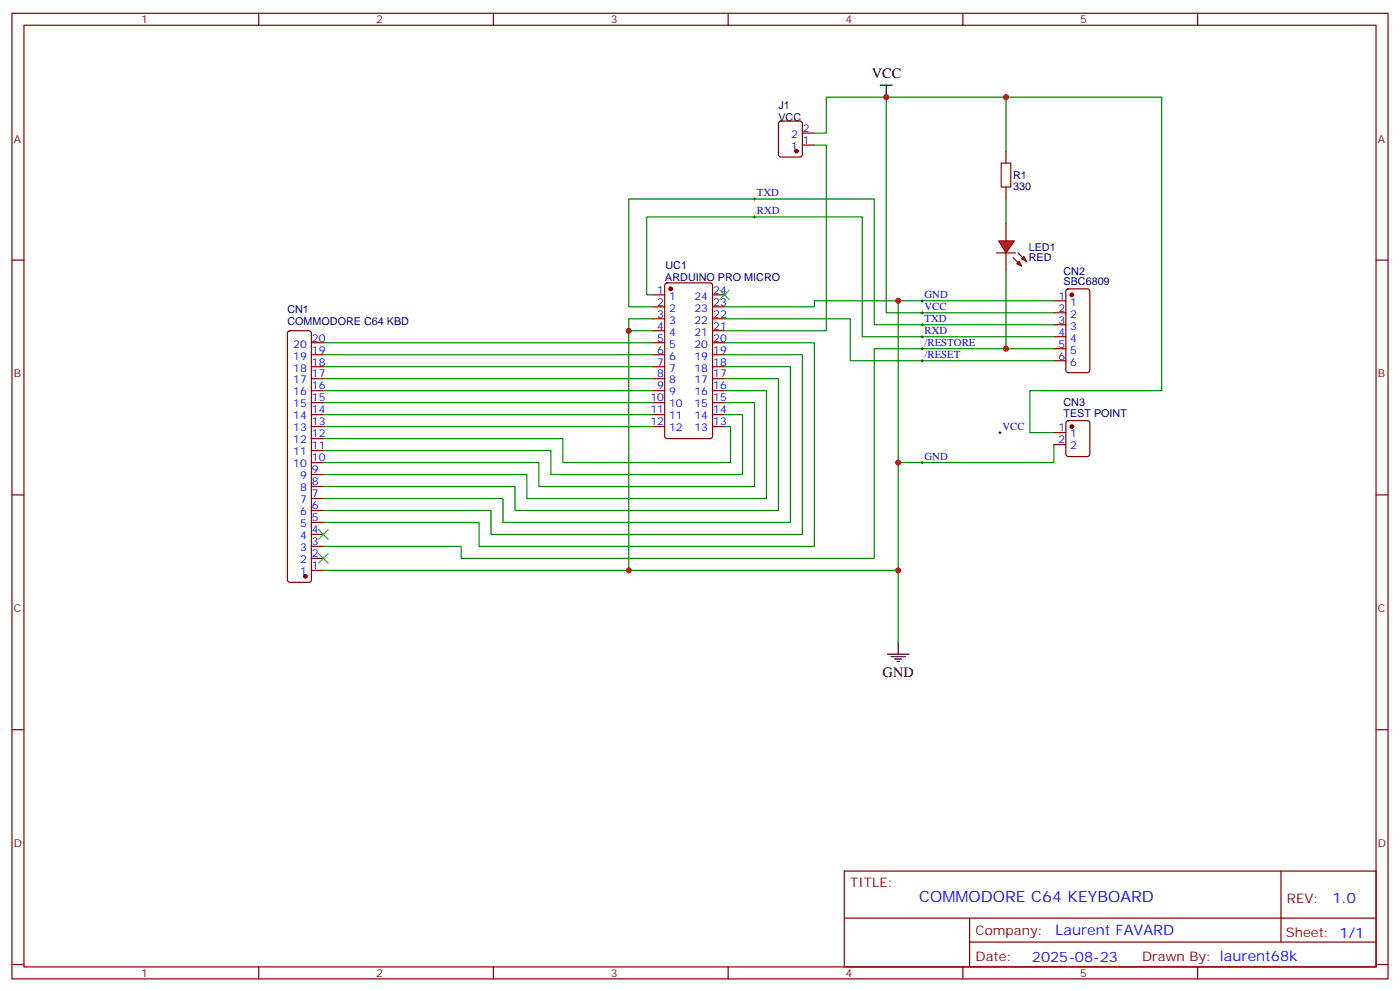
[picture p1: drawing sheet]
<svg xmlns="http://www.w3.org/2000/svg" width="412mm" height="292mm" viewBox="0 0 412 292" stroke-linecap="round" stroke-linejoin="round" font-family="sans-serif">
<g fill="none" stroke="#870000" stroke-width=".35">
<path d="M3.5 3.9h405.4v284.4h-405.4zM7.1 7.4h398.2v277.3h-398.2zM76.2 3.9v3.5M145.3 3.9v3.5M214.5 3.9v3.5M283.6 3.9v3.5M352.8 3.9v3.5M3.5 76.6h3.6M405.3 76.6h3.6M84.9 97.6l.5-.2h5.6l.5 .2 .2 .5v72.7l-.2 .5-.5 .2h-5.6l-.5-.2-.2-.5v-72.7zM192.3 86.8h3.5M192.3 90.3h3.5"/>
<path d="M192.3 93.9h3.5M192.3 97.4h3.5M196 83.5l.5-.2h12.7l.6 .4 .1 44.7-.5 .7-12.9 .1-.7-.5v-44.7zM209.9 86.8h3.5M209.9 90.3h3.5M209.9 93.9h3.5M209.9 97.4h3.5M310.4 99.2h3.6M310.4 95.6h3.6M310.4 92.1h3.6M310.4 88.6h3.6M314.2 85.3l.5-.2h5.6l.7 .4v23.5l-.4 .7h-5.9l-.7-.4v-23.5z"/>
<path d="M91.7 118.6h3.5M91.7 115h3.5M91.7 111.5h3.5M91.7 108h3.5M91.7 104.5h3.5M91.7 100.9h3.5M192.3 118.6h3.5M192.3 115h3.5M192.3 111.5h3.5M192.3 108h3.5M192.3 104.5h3.5M192.3 100.9h3.5"/>
<path d="M209.9 118.6h3.5M209.9 115h3.5M209.9 111.5h3.5M209.9 108h3.5M209.9 104.5h3.5M209.9 100.9h3.5M310.4 106.2h3.6M310.4 102.7h3.6M91.7 139.7h3.5M91.7 136.2h3.5M91.7 132.7h3.5M91.7 129.2h3.5"/>
<path d="M91.7 125.6h3.5M91.7 122.1h3.5M192.3 125.6h3.5M192.3 122.1h3.5M209.9 125.6h3.5M209.9 122.1h3.5M310.4 127.4h3.6M310.4 130.9h3.6M314.2 124.1l.5-.2h5.6l.7 .4v9.4l-.4 .7h-5.9l-.7-.4v-9.4zM3.5 145.7h3.6M91.7 157.4h3.5M91.7 153.8h3.5"/>
<path d="M91.7 150.3h3.5M91.7 146.8h3.5M91.7 143.3h3.5M405.3 145.7h3.6M91.7 168h3.5M91.7 164.4h3.5M91.7 160.9h3.5M3.5 214.9h3.6M405.3 214.9h3.6M248.7 256.5h156.6v28.2h-156.6zM377.3 256.5v20.9M248.7 270.4h156.5"/>
<path d="M285.6 277.4h119.6M285.6 270.4v14.1M3.5 284h3.6M76.2 284.7v3.6M145.3 284.7v3.6M214.5 284.7v3.6M283.6 284.7v3.6M352.8 284.7v3.6M405.3 284h3.6"/>
</g>
<g fill="#870000" stroke="#870000" stroke-width=".35">
<circle cx="90" cy="169.7" r=".53"/>
<circle cx="315.7" cy="125.6" r=".53"/>
<circle cx="197.6" cy="85.1" r=".53"/>
<circle cx="315.7" cy="86.8" r=".53"/>
</g>
<path d="M259.3 25.1h3.5M261.1 25.1v3.5M261.4 192.7h6.4M262.5 193.4h4.2M263.5 194.1h2.1M264.2 194.8h.7M264.6 189.1v3.6" fill="none" stroke="#000" stroke-width=".35"/>
<g fill="none" stroke="#008700" stroke-width=".35">
<path d="M261.1 28.6v63.5h49.3M185.2 97.4v70.6M192.3 90.3h-7.1v-31.7h72.3v37h52.9M192.3 86.8h-1.8v-22.9h63.5v35.3h56.4M192.3 93.9h-7.1v3.5h7.1M213.4 93.9h37.1v12.3h59.9M310.4 88.6h-45.8v47.6M95.2 118.6h97.1M95.2 115h97.1M95.2 111.5h97.1M95.2 108h97.1M95.2 104.5h97.1"/>
<path d="M95.2 100.9h97.1M213.4 100.9h26.5v60h-98.8v-7.1h-45.9M213.4 104.5h23v52.9h-91.8v-7.1h-49.4M213.4 108h19.4v45.8h-84.6v-7h-53M213.4 111.5h15.9v38.8h-77.6v-7h-56.5M213.4 115h12.4v31.8h-70.6v-7.1h-60M213.4 118.6h8.8v24.7h-63.5v-7.1h-63.5M310.4 102.7h-52.9v61.7h-121.7v-3.5h-40.6M95.2 125.6h97.1M95.2 122.1h97.1M213.4 122.1h5.3v17.6h-56.4v-7h-67.1M213.4 125.6h1.8v10.6h-49.4v-7h-70.6"/>
<path d="M310.4 130.9v5.3h-45.8v31.8M95.2 168h169.4v21.1"/>
</g>
<g fill="none" stroke="#000" stroke-width=".29">
<path d="M221.9 58.6h.7M222.2 58.2v.7M221.9 63.9h.7M222.2 63.5v.7M271.3 88.6h.7M271.3 92.1h.7M271.3 95.6h.7M271.3 99.2h.7M271.6 88.2v.7M271.6 91.8v.7M271.6 95.3v.7M271.6 98.8v.7"/>
<path d="M271.3 106.2h.7M271.3 102.7h.7M271.6 102.3v.7M271.6 105.9v.7M271.3 136.2h.7M271.6 135.9v.7M294.2 127.4h.7M294.6 127v.7"/>
</g>
<path d="M212 85.4l2.8 2.8M214.8 85.4l-2.8 2.8M93.8 163l2.9 2.8M96.7 163l-2.9 2.8" fill="none" stroke="#3c3" stroke-width=".35"/>
<g fill="#f00" stroke="#870000" stroke-width=".35">
<path d="M294.2 70.9h4.6l-2.5 3.6z"/>
<path d="M293.5 74.5h5.7z"/>
</g>
<g fill="#870000" stroke="#870000" stroke-width=".35">
<path d="M299.9 74.5l1.4 1.4z"/>
<path d="M298.4 75.9l1.5 1.4z"/>
</g>
<g fill="#f00" stroke="#870000" stroke-width=".35">
<path d="M300.9 76.2l.7-.7 .7 1.4z"/>
<path d="M300.2 76.9l.7 1.5-1.4-.8z"/>
</g>
<path d="M229.5 35.9l.5-.2h5.7l.6 .4 .1 9.4-.5 .7h-5.9l-.6-.4-.1-9.4zM236.4 39.2h3.5M236.4 42.7h3.5M296.3 44.5v3.5M296.3 55.1v3.5M296.3 65.7v5.2M296.3 74.5v5.3" fill="none" stroke="#870000" stroke-width=".35"/>
<path d="M239.9 39.2h3.5v-10.6h52.9v15.9M296.3 28.6h45.9v86.4h-38.8v12.4h7M239.9 42.7h3.5v54.7h-30M296.3 58.6v7.1M296.3 79.8v22.9M264.6 88.6h-24.7v1.7h-26.5" fill="none" stroke="#008700" stroke-width=".35"/>
<path d="M294.9 48h2.8v7.1h-2.8z" fill="none" stroke="#a10000" stroke-width=".35"/>
<circle cx="234.6" cy="44.5" r=".53" fill="#870000" stroke="#870000" stroke-width=".35"/>
<path d="M93.8 156l2.9 2.8M96.7 156l-2.9 2.8" fill="none" stroke="#3c3" stroke-width=".35"/>
<g fill="#c00">
<circle cx="264.6" cy="168" r=".88"/>
<circle cx="185.2" cy="97.4" r=".88"/>
<circle cx="185.2" cy="168" r=".88"/>
<circle cx="264.6" cy="136.2" r=".88"/>
<circle cx="296.3" cy="102.7" r=".88"/>
<circle cx="261.1" cy="28.6" r=".88"/>
<circle cx="264.6" cy="88.6" r=".88"/>
<circle cx="296.3" cy="28.6" r=".88"/>
</g>
<text font-size="4.6" fill="#00f" x="270.8" y="265.5">COMMODORE C64 KEYBOARD</text>
<g font-size="4.2">
<text x="256.8" y="23">VCC</text>
<text x="260" y="199.4">GND</text>
</g>
<g font-size="4.2" fill="#00f">
<text x="392.5" y="265.8">1.0</text>
<text x="310.9" y="275.3">Laurent FAVARD</text>
<text x="304" y="283.1">2025-08-23</text>
</g>
<g font-size="3.9" fill="#800">
<text x="250.5" y="261.1">TITLE:</text>
<text x="379.1" y="265.8">REV:</text>
<text x="287.4" y="275.3">Company:</text>
<text x="378.7" y="275.9">Sheet: 1/1</text>
<text x="287.4" y="283">Date:</text>
<text x="336.4" y="283.1">Drawn By: laurent68k</text>
</g>
<g font-size="3.2" fill="#800">
<text x="41.6" y="6.9">1</text>
<text x="110.8" y="6.9">2</text>
<text x="179.9" y="6.9">3</text>
<text x="249.1" y="6.9">4</text>
<text x="318.2" y="6.9">5</text>
<text x="4.1" y="42">A</text>
<text x="405.9" y="42">A</text>
<text x="4.1" y="111.2">B</text>
<text x="405.9" y="111.2">B</text>
<text x="4.1" y="180.3">C</text>
<text x="405.9" y="180.3">C</text>
<text x="4.1" y="249.4">D</text>
<text x="405.9" y="249.4">D</text>
<text x="41.6" y="287.7">1</text>
<text x="110.8" y="287.7">2</text>
<text x="179.9" y="287.7">3</text>
<text x="249.1" y="287.7">4</text>
<text x="318.2" y="287.7">5</text>
</g>
<g font-size="3.2" fill="#000080">
<text x="229.3" y="35.7">VCC</text>
<text x="229.3" y="32.1">J1</text>
<text x="298.4" y="52.8">R1</text>
<text x="298.4" y="55.8">330</text>
<text x="303" y="77">RED</text>
<text x="303" y="73.9">LED1</text>
<text x="196" y="82.7">ARDUINO PRO MICRO</text>
<text x="196" y="79.2">UC1</text>
<text x="313.3" y="83.9">SBC6809</text>
<text x="313.3" y="80.9">CN2</text>
<text x="84.7" y="95.6">COMMODORE C64 KBD</text>
<text x="84.7" y="92.1">CN1</text>
<text x="313.3" y="119.6">CN3</text>
<text x="313.3" y="122.8">TEST POINT</text>
</g>
<g font-size="3.2" fill="#00f">
<text x="233" y="40.6">2</text>
<text x="236.5" y="38.8">2</text>
<text x="233" y="44.1">1</text>
<text x="236.5" y="42.4">1</text>
<text x="223" y="57.7">TXD</text>
<text x="223" y="63">RXD</text>
<text x="193.6" y="86.5">1</text>
<text x="193.6" y="90">2</text>
<text x="197.1" y="88.2">1</text>
<text x="204.6" y="88.2">24</text>
<text x="210.1" y="90">23</text>
<text x="210.1" y="86.5">24</text>
<text x="272.3" y="87.7">GND</text>
<text x="311.8" y="88.2">1</text>
<text x="315.3" y="90">1</text>
<text x="193.6" y="93.5">3</text>
<text x="197.1" y="91.8">2</text>
<text x="197.1" y="95.3">3</text>
<text x="204.6" y="95.3">22</text>
<text x="204.6" y="91.8">23</text>
<text x="210.1" y="93.5">22</text>
<text x="272.3" y="91.2">VCC</text>
<text x="272.3" y="94.8">TXD</text>
<text x="311.8" y="95.3">3</text>
<text x="311.8" y="91.8">2</text>
<text x="315.3" y="93.5">2</text>
<text x="91.9" y="100.6">20</text>
<text x="193.6" y="97">4</text>
<text x="193.6" y="100.6">5</text>
<text x="197.1" y="98.8">4</text>
<text x="204.6" y="98.8">21</text>
<text x="210.1" y="100.6">20</text>
<text x="210.1" y="97">21</text>
<text x="272.3" y="101.8">/RESTORE</text>
<text x="272.3" y="98.3">RXD</text>
<text x="311.8" y="98.8">4</text>
<text x="315.3" y="100.6">4</text>
<text x="315.3" y="97">3</text>
<text x="86.4" y="105.9">19</text>
<text x="86.4" y="102.3">20</text>
<text x="91.9" y="107.6">18</text>
<text x="91.9" y="104.1">19</text>
<text x="193.6" y="104.1">6</text>
<text x="193.6" y="107.6">7</text>
<text x="197.1" y="102.3">5</text>
<text x="197.1" y="105.9">6</text>
<text x="204.6" y="105.9">19</text>
<text x="204.6" y="102.3">20</text>
<text x="210.1" y="107.6">18</text>
<text x="210.1" y="104.1">19</text>
<text x="272.3" y="105.3">/RESET</text>
<text x="311.8" y="105.9">6</text>
<text x="311.8" y="102.3">5</text>
<text x="315.3" y="107.6">6</text>
<text x="315.3" y="104.1">5</text>
<text x="86.4" y="112.9">17</text>
<text x="86.4" y="109.4">18</text>
<text x="91.9" y="111.2">17</text>
<text x="193.6" y="111.2">8</text>
<text x="197.1" y="109.4">7</text>
<text x="197.1" y="112.9">8</text>
<text x="204.6" y="112.9">17</text>
<text x="204.6" y="109.4">18</text>
<text x="210.1" y="111.2">17</text>
<text x="86.4" y="120">15</text>
<text x="86.4" y="116.5">16</text>
<text x="91.9" y="118.2">15</text>
<text x="91.9" y="114.7">16</text>
<text x="191.6" y="118.2">10</text>
<text x="193.6" y="114.7">9</text>
<text x="197.1" y="116.5">9</text>
<text x="197.1" y="120">10</text>
<text x="204.6" y="120">15</text>
<text x="204.6" y="116.5">16</text>
<text x="210.1" y="118.2">15</text>
<text x="210.1" y="114.7">16</text>
<text x="86.4" y="123.5">14</text>
<text x="91.9" y="125.3">13</text>
<text x="91.9" y="121.7">14</text>
<text x="191.6" y="121.7">11</text>
<text x="191.6" y="125.3">12</text>
<text x="197.1" y="123.5">11</text>
<text x="204.6" y="123.5">14</text>
<text x="210.1" y="125.3">13</text>
<text x="210.1" y="121.7">14</text>
<text x="86.4" y="130.6">12</text>
<text x="86.4" y="127">13</text>
<text x="91.9" y="128.8">12</text>
<text x="197.1" y="127">12</text>
<text x="204.6" y="127">13</text>
<text x="295.3" y="126.5">VCC</text>
<text x="311.8" y="127">1</text>
<text x="311.8" y="130.6">2</text>
<text x="315.3" y="128.8">1</text>
<text x="86.4" y="137.6">10</text>
<text x="86.4" y="134.1">11</text>
<text x="91.9" y="135.9">10</text>
<text x="91.9" y="132.3">11</text>
<text x="272.3" y="135.3">GND</text>
<text x="315.3" y="132.3">2</text>
<text x="88.4" y="141.1">9</text>
<text x="91.9" y="142.9">8</text>
<text x="91.9" y="139.4">9</text>
<text x="88.4" y="148.2">7</text>
<text x="88.4" y="144.7">8</text>
<text x="91.9" y="150">6</text>
<text x="91.9" y="146.4">7</text>
<text x="88.4" y="155.3">5</text>
<text x="88.4" y="151.7">6</text>
<text x="91.9" y="153.5">5</text>
<text x="88.4" y="158.8">4</text>
<text x="91.9" y="160.5">3</text>
<text x="91.9" y="157">4</text>
<text x="88.4" y="165.8">2</text>
<text x="88.4" y="162.3">3</text>
<text x="91.9" y="167.6">1</text>
<text x="91.9" y="164.1">2</text>
<text x="88.4" y="169.4">1</text>
</g>
</svg>
